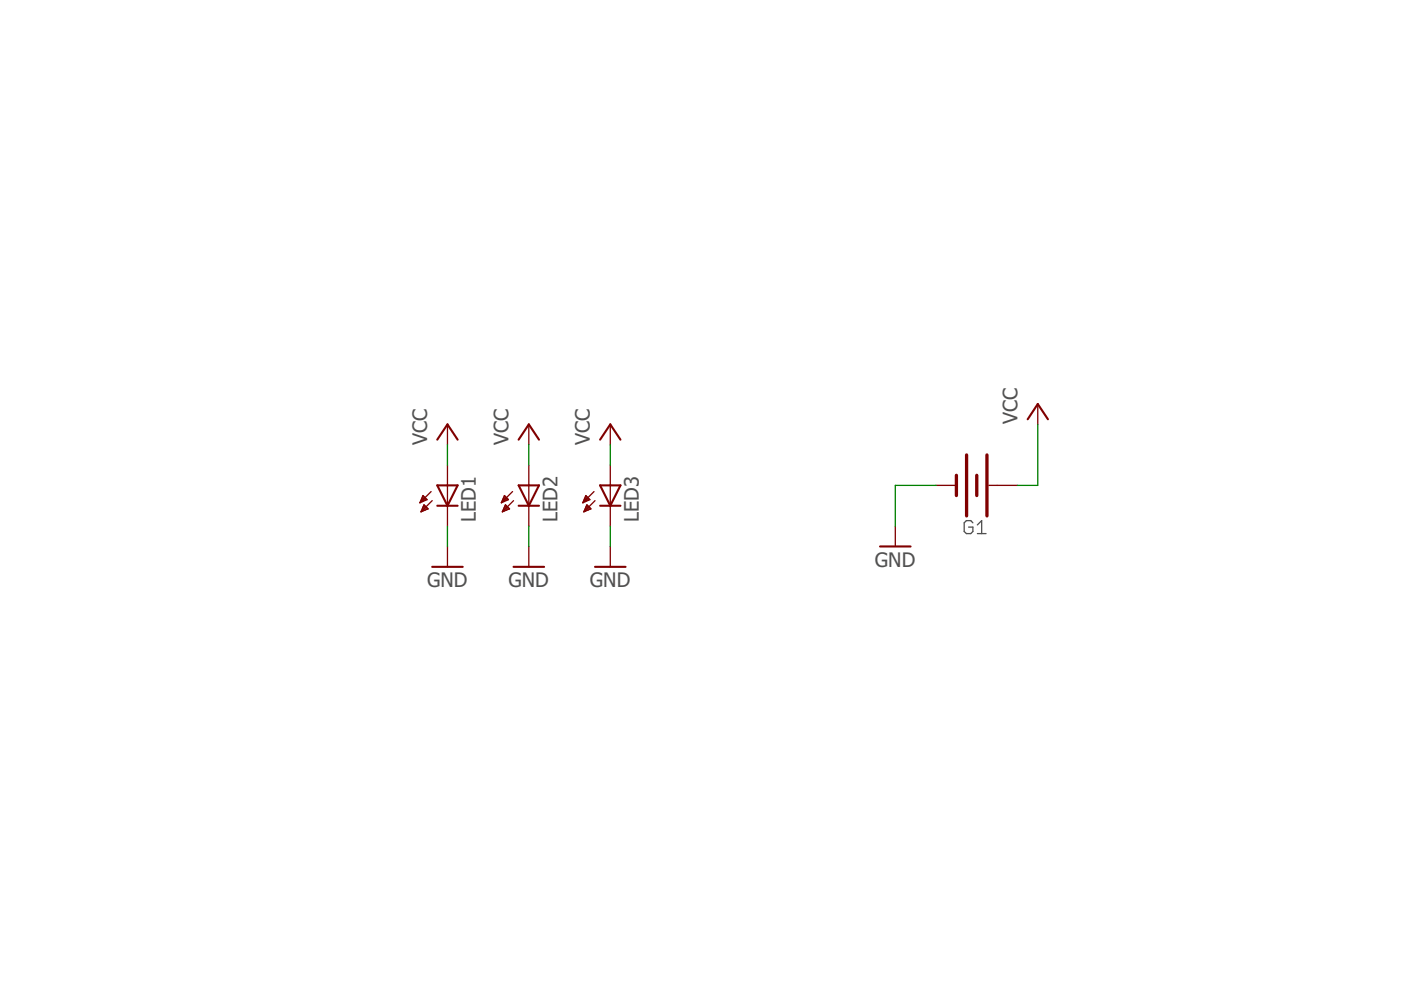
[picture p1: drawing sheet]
<?xml version="1.0" encoding="utf-8"?>
<!DOCTYPE eagle SYSTEM "eagle.dtd">
<!--
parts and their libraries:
SparkFun-Batteries: Licensing: Creative Commons ShareAlike 4.0 International - https://creativecommons.org/licenses/by-sa/4.0
-->
<eagle version="7.7.0">
<drawing>
<settings>
<setting alwaysvectorfont="no"/>
<setting verticaltext="up"/>
</settings>
<grid distance="0.1" unitdist="inch" unit="inch" style="lines" multiple="1" display="no" altdistance="0.01" altunitdist="inch" altunit="inch"/>
<schematic xreflabel="%F%N/%S.%C%R" xrefpart="/%S.%C%R">
<libraries>
<library name="led">
<symbols>
<symbol name="LED">
<wire x1="1.27" y1="0" x2="0" y2="-2.54" width="0.254" layer="94"/>
<wire x1="0" y1="-2.54" x2="-1.27" y2="0" width="0.254" layer="94"/>
<wire x1="1.27" y1="-2.54" x2="0" y2="-2.54" width="0.254" layer="94"/>
<wire x1="0" y1="-2.54" x2="-1.27" y2="-2.54" width="0.254" layer="94"/>
<wire x1="1.27" y1="0" x2="0" y2="0" width="0.254" layer="94"/>
<wire x1="0" y1="0" x2="-1.27" y2="0" width="0.254" layer="94"/>
<wire x1="0" y1="0" x2="0" y2="-2.54" width="0.1524" layer="94"/>
<wire x1="-2.032" y1="-0.762" x2="-3.429" y2="-2.159" width="0.1524" layer="94"/>
<wire x1="-1.905" y1="-1.905" x2="-3.302" y2="-3.302" width="0.1524" layer="94"/>
<text x="3.556" y="-4.572" size="1.778" layer="95" rot="R90">&gt;NAME</text>
<text x="5.715" y="-4.572" size="1.778" layer="96" rot="R90">&gt;VALUE</text>
<pin name="C" x="0" y="-5.08" visible="off" length="short" direction="pas" rot="R90"/>
<pin name="A" x="0" y="2.54" visible="off" length="short" direction="pas" rot="R270"/>
<polygon width="0.1524" layer="94">
<vertex x="-3.429" y="-2.159"/>
<vertex x="-3.048" y="-1.27"/>
<vertex x="-2.54" y="-1.778"/>
</polygon>
<polygon width="0.1524" layer="94">
<vertex x="-3.302" y="-3.302"/>
<vertex x="-2.921" y="-2.413"/>
<vertex x="-2.413" y="-2.921"/>
</polygon>
</symbol>
</symbols>
<devicesets>
<deviceset name="LED" prefix="LED" uservalue="yes">
<gates>
<gate name="G$1" symbol="LED" x="0" y="0"/>
</gates>
<devices>
<device name="SMT1206" package="1206">
<connects>
<connect gate="G$1" pin="A" pad="A"/>
<connect gate="G$1" pin="C" pad="C"/>
</connects>
<technologies>
<technology name=""/>
</technologies>
</device>
<device name="LD260" package="LD260">
<connects>
<connect gate="G$1" pin="A" pad="A"/>
<connect gate="G$1" pin="C" pad="K"/>
</connects>
<technologies>
<technology name=""/>
</technologies>
</device>
<device name="SQR2X5" package="LED2X5">
<connects>
<connect gate="G$1" pin="A" pad="A"/>
<connect gate="G$1" pin="C" pad="K"/>
</connects>
<technologies>
<technology name=""/>
</technologies>
</device>
<device name="3MM" package="LED3MM">
<connects>
<connect gate="G$1" pin="A" pad="A"/>
<connect gate="G$1" pin="C" pad="K"/>
</connects>
<technologies>
<technology name=""/>
</technologies>
</device>
<device name="5MM" package="LED5MM">
<connects>
<connect gate="G$1" pin="A" pad="A"/>
<connect gate="G$1" pin="C" pad="K"/>
</connects>
<technologies>
<technology name=""/>
</technologies>
</device>
<device name="LSU260" package="LSU260">
<connects>
<connect gate="G$1" pin="A" pad="A"/>
<connect gate="G$1" pin="C" pad="K"/>
</connects>
<technologies>
<technology name=""/>
</technologies>
</device>
<device name="LZR181" package="LZR181">
<connects>
<connect gate="G$1" pin="A" pad="A"/>
<connect gate="G$1" pin="C" pad="K"/>
</connects>
<technologies>
<technology name=""/>
</technologies>
</device>
<device name="B152" package="Q62902-B152">
<connects>
<connect gate="G$1" pin="A" pad="A"/>
<connect gate="G$1" pin="C" pad="K"/>
</connects>
<technologies>
<technology name=""/>
</technologies>
</device>
<device name="B153" package="Q62902-B153">
<connects>
<connect gate="G$1" pin="A" pad="A"/>
<connect gate="G$1" pin="C" pad="K"/>
</connects>
<technologies>
<technology name=""/>
</technologies>
</device>
<device name="B155" package="Q62902-B155">
<connects>
<connect gate="G$1" pin="A" pad="A"/>
<connect gate="G$1" pin="C" pad="K"/>
</connects>
<technologies>
<technology name=""/>
</technologies>
</device>
<device name="B156" package="Q62902-B156">
<connects>
<connect gate="G$1" pin="A" pad="A"/>
<connect gate="G$1" pin="C" pad="K"/>
</connects>
<technologies>
<technology name=""/>
</technologies>
</device>
<device name="SFH480" package="SFH480">
<connects>
<connect gate="G$1" pin="A" pad="A"/>
<connect gate="G$1" pin="C" pad="K"/>
</connects>
<technologies>
<technology name=""/>
</technologies>
</device>
<device name="SFH482" package="SFH482">
<connects>
<connect gate="G$1" pin="A" pad="A"/>
<connect gate="G$1" pin="C" pad="K"/>
</connects>
<technologies>
<technology name=""/>
</technologies>
</device>
<device name="SQR5.7X3.2" package="U57X32">
<connects>
<connect gate="G$1" pin="A" pad="A"/>
<connect gate="G$1" pin="C" pad="K"/>
</connects>
<technologies>
<technology name=""/>
</technologies>
</device>
<device name="IRL80A" package="IRL80A">
<connects>
<connect gate="G$1" pin="A" pad="A"/>
<connect gate="G$1" pin="C" pad="K"/>
</connects>
<technologies>
<technology name=""/>
</technologies>
</device>
<device name="P-LCC-2" package="P-LCC-2">
<connects>
<connect gate="G$1" pin="A" pad="A"/>
<connect gate="G$1" pin="C" pad="C"/>
</connects>
<technologies>
<technology name=""/>
</technologies>
</device>
<device name="MINI-TOP" package="OSRAM-MINI-TOP-LED">
<connects>
<connect gate="G$1" pin="A" pad="A"/>
<connect gate="G$1" pin="C" pad="C"/>
</connects>
<technologies>
<technology name=""/>
</technologies>
</device>
<device name="SIDELED" package="OSRAM-SIDELED">
<connects>
<connect gate="G$1" pin="A" pad="A"/>
<connect gate="G$1" pin="C" pad="C"/>
</connects>
<technologies>
<technology name=""/>
</technologies>
</device>
<device name="SMART-LED" package="SMART-LED">
<connects>
<connect gate="G$1" pin="A" pad="A"/>
<connect gate="G$1" pin="C" pad="B"/>
</connects>
<technologies>
<technology name=""/>
</technologies>
</device>
<device name="P-LCC-2-BACK" package="P-LCC-2-TOPLED-RG">
<connects>
<connect gate="G$1" pin="A" pad="A"/>
<connect gate="G$1" pin="C" pad="C"/>
</connects>
<technologies>
<technology name=""/>
</technologies>
</device>
<device name="MICRO-SIDELED" package="MICRO-SIDELED">
<connects>
<connect gate="G$1" pin="A" pad="A"/>
<connect gate="G$1" pin="C" pad="C"/>
</connects>
<technologies>
<technology name=""/>
</technologies>
</device>
<device name="P-LCC-4" package="P-LCC-4">
<connects>
<connect gate="G$1" pin="A" pad="A"/>
<connect gate="G$1" pin="C" pad="C@4"/>
</connects>
<technologies>
<technology name=""/>
</technologies>
</device>
<device name="CHIP-LED0603" package="CHIP-LED0603">
<connects>
<connect gate="G$1" pin="A" pad="A"/>
<connect gate="G$1" pin="C" pad="C"/>
</connects>
<technologies>
<technology name=""/>
</technologies>
</device>
<device name="CHIP-LED0805" package="CHIP-LED0805">
<connects>
<connect gate="G$1" pin="A" pad="A"/>
<connect gate="G$1" pin="C" pad="C"/>
</connects>
<technologies>
<technology name=""/>
</technologies>
</device>
<device name="TOPLED-SANTANA" package="MINI-TOPLED-SANTANA">
<connects>
<connect gate="G$1" pin="A" pad="A"/>
<connect gate="G$1" pin="C" pad="C"/>
</connects>
<technologies>
<technology name=""/>
</technologies>
</device>
<device name="CHIPLED_0805" package="CHIPLED_0805">
<connects>
<connect gate="G$1" pin="A" pad="A"/>
<connect gate="G$1" pin="C" pad="C"/>
</connects>
<technologies>
<technology name=""/>
</technologies>
</device>
<device name="CHIPLED_1206" package="CHIPLED_1206">
<connects>
<connect gate="G$1" pin="A" pad="A"/>
<connect gate="G$1" pin="C" pad="C"/>
</connects>
<technologies>
<technology name=""/>
</technologies>
</device>
<device name="CHIPLED_0603" package="CHIPLED_0603">
<connects>
<connect gate="G$1" pin="A" pad="A"/>
<connect gate="G$1" pin="C" pad="C"/>
</connects>
<technologies>
<technology name=""/>
</technologies>
</device>
<device name="CHIPLED-0603-TTW" package="CHIPLED-0603-TTW">
<connects>
<connect gate="G$1" pin="A" pad="A@1"/>
<connect gate="G$1" pin="C" pad="C@1"/>
</connects>
<technologies>
<technology name=""/>
</technologies>
</device>
<device name="" package="SMARTLED-TTW">
<connects>
<connect gate="G$1" pin="A" pad="A@1"/>
<connect gate="G$1" pin="C" pad="C@1"/>
</connects>
<technologies>
<technology name=""/>
</technologies>
</device>
<device name="-LUMILED+" package="LUMILED+">
<connects>
<connect gate="G$1" pin="A" pad="2+"/>
<connect gate="G$1" pin="C" pad="4-"/>
</connects>
<technologies>
<technology name=""/>
</technologies>
</device>
<device name="-LUMILED" package="LUMILED">
<connects>
<connect gate="G$1" pin="A" pad="2+"/>
<connect gate="G$1" pin="C" pad="4-"/>
</connects>
<technologies>
<technology name=""/>
</technologies>
</device>
<device name="10MM" package="LED10MM">
<connects>
<connect gate="G$1" pin="A" pad="A"/>
<connect gate="G$1" pin="C" pad="K"/>
</connects>
<technologies>
<technology name=""/>
</technologies>
</device>
<device name="KA-3528ASYC" package="KA-3528ASYC">
<connects>
<connect gate="G$1" pin="A" pad="A"/>
<connect gate="G$1" pin="C" pad="C"/>
</connects>
<technologies>
<technology name=""/>
</technologies>
</device>
<device name="SML0805" package="SML0805">
<connects>
<connect gate="G$1" pin="A" pad="A"/>
<connect gate="G$1" pin="C" pad="C"/>
</connects>
<technologies>
<technology name=""/>
</technologies>
</device>
<device name="SML1206" package="SML1206">
<connects>
<connect gate="G$1" pin="A" pad="A"/>
<connect gate="G$1" pin="C" pad="C"/>
</connects>
<technologies>
<technology name=""/>
</technologies>
</device>
<device name="SML0603" package="SML0603">
<connects>
<connect gate="G$1" pin="A" pad="A"/>
<connect gate="G$1" pin="C" pad="C"/>
</connects>
<technologies>
<technology name=""/>
</technologies>
</device>
</devices>
</deviceset>
</devicesets>
</library>
<library name="supply1">
<symbols>
<symbol name="GND">
<wire x1="-1.905" y1="0" x2="1.905" y2="0" width="0.254" layer="94"/>
<text x="-2.54" y="-2.54" size="1.778" layer="96">&gt;VALUE</text>
<pin name="GND" x="0" y="2.54" visible="off" length="short" direction="sup" rot="R270"/>
</symbol>
<symbol name="VCC">
<wire x1="1.27" y1="-1.905" x2="0" y2="0" width="0.254" layer="94"/>
<wire x1="0" y1="0" x2="-1.27" y2="-1.905" width="0.254" layer="94"/>
<text x="-2.54" y="-2.54" size="1.778" layer="96" rot="R90">&gt;VALUE</text>
<pin name="VCC" x="0" y="-2.54" visible="off" length="short" direction="sup" rot="R90"/>
</symbol>
</symbols>
<devicesets>
<deviceset name="GND" prefix="GND">
<gates>
<gate name="1" symbol="GND" x="0" y="0"/>
</gates>
<devices>
<device name="">
<technologies>
<technology name=""/>
</technologies>
</device>
</devices>
</deviceset>
<deviceset name="VCC" prefix="P+">
<gates>
<gate name="VCC" symbol="VCC" x="0" y="0"/>
</gates>
<devices>
<device name="">
<technologies>
<technology name=""/>
</technologies>
</device>
</devices>
</deviceset>
</devicesets>
</library>
<library name="SparkFun-Batteries">
<symbols>
<symbol name="BATTERY">
<wire x1="-1.27" y1="3.81" x2="-1.27" y2="-3.81" width="0.4064" layer="94"/>
<wire x1="0" y1="1.27" x2="0" y2="-1.27" width="0.4064" layer="94"/>
<wire x1="1.27" y1="3.81" x2="1.27" y2="-3.81" width="0.4064" layer="94"/>
<wire x1="2.54" y1="1.27" x2="2.54" y2="-1.27" width="0.4064" layer="94"/>
<wire x1="-2.54" y1="0" x2="-1.524" y2="0" width="0.1524" layer="94"/>
<text x="0" y="4.318" size="1.778" layer="95" font="vector" align="bottom-center">&gt;NAME</text>
<text x="0" y="-4.318" size="1.778" layer="96" font="vector" align="top-center">&gt;VALUE</text>
<pin name="-" x="5.08" y="0" visible="off" length="short" direction="pwr" rot="R180"/>
<pin name="+" x="-5.08" y="0" visible="off" length="short" direction="pwr"/>
</symbol>
</symbols>
<devicesets>
<deviceset name="BATTERY" prefix="BT" uservalue="yes">
<gates>
<gate name="G$1" symbol="BATTERY" x="0" y="0"/>
</gates>
<devices>
<device name="-AAA" package="BATTERY-AAA">
<connects>
<connect gate="G$1" pin="+" pad="PWR@1"/>
<connect gate="G$1" pin="-" pad="GND@1"/>
</connects>
<technologies>
<technology name="">
<attribute name="PROD_ID" value="BATT-08571"/>
<attribute name="SF_SKU" value="PRT-12718"/>
</technology>
</technologies>
</device>
<device name="-AA" package="BATTERY-AA">
<connects>
<connect gate="G$1" pin="+" pad="PWR@1"/>
<connect gate="G$1" pin="-" pad="GND@1"/>
</connects>
<technologies>
<technology name="">
<attribute name="PROD_ID" value="BATT-08316"/>
<attribute name="SF_SKU" value="PRT-07949"/>
</technology>
</technologies>
</device>
<device name="-12MM_PTH" package="BATTCON_12MM_PTH">
<connects>
<connect gate="G$1" pin="+" pad="VCC@1"/>
<connect gate="G$1" pin="-" pad="GND"/>
</connects>
<technologies>
<technology name="">
<attribute name="PROD_ID" value="BATT-08315"/>
<attribute name="SF_SKU" value="PRT-07948"/>
</technology>
</technologies>
</device>
<device name="-20MM_SMD" package="BATTCON_20MM">
<connects>
<connect gate="G$1" pin="+" pad="1"/>
<connect gate="G$1" pin="-" pad="2"/>
</connects>
<technologies>
<technology name="">
<attribute name="PROD_ID" value="BATT-11519"/>
</technology>
</technologies>
</device>
<device name="-20MM_PTH" package="BATTCOM_20MM_PTH">
<connects>
<connect gate="G$1" pin="+" pad="1"/>
<connect gate="G$1" pin="-" pad="2"/>
</connects>
<technologies>
<technology name="">
<attribute name="PROD_ID" value="BATT-09031"/>
<attribute name="SF_SKU" value="PRT-00783"/>
</technology>
</technologies>
</device>
<device name="-24.5MM_PTH" package="BATTCON_24.5MM_PTH">
<connects>
<connect gate="G$1" pin="+" pad="3"/>
<connect gate="G$1" pin="-" pad="2"/>
</connects>
<technologies>
<technology name="">
<attribute name="SF_SKU" value="PRT-08863"/>
</technology>
</technologies>
</device>
<device name="-12MM_SMD" package="BATTCON_12MM">
<connects>
<connect gate="G$1" pin="+" pad="PWR@1"/>
<connect gate="G$1" pin="-" pad="GND"/>
</connects>
<technologies>
<technology name="">
<attribute name="PROD_ID" value="BATT-08044"/>
<attribute name="SF_SKU" value="PRT-10592"/>
</technology>
</technologies>
</device>
<device name="-20MM_SMD_4LEGS" package="BATTCON_20MM_4LEGS">
<connects>
<connect gate="G$1" pin="+" pad="POSITIVE@1 POSITIVE@2 POSITIVE@3 POSITIVE@4"/>
<connect gate="G$1" pin="-" pad="NEGATIVE"/>
</connects>
<technologies>
<technology name="">
<attribute name="PROD_ID" value="BATT-10373"/>
<attribute name="SF_SKU" value="PRT-11892"/>
</technology>
</technologies>
</device>
<device name="-AA_KIT" package="BATTERY-AA-KIT">
<connects>
<connect gate="G$1" pin="+" pad="PWR@1"/>
<connect gate="G$1" pin="-" pad="GND@1"/>
</connects>
<technologies>
<technology name="">
<attribute name="PROD_ID" value="BATT-08316"/>
<attribute name="SF_SKU" value="PRT-07949"/>
</technology>
</technologies>
</device>
<device name="-9V" package="BATTCON_9V">
<connects>
<connect gate="G$1" pin="+" pad="+"/>
<connect gate="G$1" pin="-" pad="-"/>
</connects>
<technologies>
<technology name="">
<attribute name="PROD_ID" value="BATT-10855"/>
</technology>
</technologies>
</device>
<device name="-20MM_SMD_4LEGS_OVERPASTE" package="BATTCON_20MM_4LEGS_OVERPASTE">
<connects>
<connect gate="G$1" pin="+" pad="1"/>
<connect gate="G$1" pin="-" pad="2"/>
</connects>
<technologies>
<technology name="">
<attribute name="PROD_ID" value="PRT-11892 "/>
<attribute name="SF_SKU" value="BATT-10373"/>
</technology>
</technologies>
</device>
<device name="-AAA_KIT" package="BATTERY-AAA-KIT">
<connects>
<connect gate="G$1" pin="+" pad="PWR@1"/>
<connect gate="G$1" pin="-" pad="GND@1"/>
</connects>
<technologies>
<technology name="">
<attribute name="PROD_ID" value="BATT-08571"/>
<attribute name="SF_SKU" value="PRT-12718"/>
</technology>
</technologies>
</device>
<device name="-18650" package="BATTERY_18650-HOLDER">
<connects>
<connect gate="G$1" pin="+" pad="PWR@1"/>
<connect gate="G$1" pin="-" pad="GND@1"/>
</connects>
<technologies>
<technology name="">
<attribute name="PROD_ID" value="BATT-12327"/>
<attribute name="SF_SKU" value="PRT-13113"/>
</technology>
</technologies>
</device>
</devices>
</deviceset>
</devicesets>
</library>
</libraries>
<attributes>
</attributes>
<variantdefs>
</variantdefs>
<classes>
<class number="0" name="default" width="0" drill="0">
</class>
</classes>
<parts>
<part name="LED1" library="led" deviceset="LED" device="5MM"/>
<part name="LED2" library="led" deviceset="LED" device="5MM"/>
<part name="LED3" library="led" deviceset="LED" device="5MM"/>
<part name="GND1" library="supply1" deviceset="GND" device=""/>
<part name="GND2" library="supply1" deviceset="GND" device=""/>
<part name="GND3" library="supply1" deviceset="GND" device=""/>
<part name="P+1" library="supply1" deviceset="VCC" device=""/>
<part name="P+2" library="supply1" deviceset="VCC" device=""/>
<part name="P+3" library="supply1" deviceset="VCC" device=""/>
<part name="G1" library="SparkFun-Batteries" deviceset="BATTERY" device="-20MM_PTH"/>
<part name="P+4" library="supply1" deviceset="VCC" device=""/>
<part name="GND4" library="supply1" deviceset="GND" device=""/>
</parts>
<sheets>
<sheet>
<plain>
</plain>
<instances>
<instance part="LED1" gate="G$1" x="12.7" y="27.94"/>
<instance part="LED2" gate="G$1" x="22.86" y="27.94"/>
<instance part="LED3" gate="G$1" x="33.02" y="27.94"/>
<instance part="GND1" gate="1" x="12.7" y="17.78"/>
<instance part="GND2" gate="1" x="22.86" y="17.78"/>
<instance part="GND3" gate="1" x="33.02" y="17.78"/>
<instance part="P+1" gate="VCC" x="12.7" y="35.56"/>
<instance part="P+2" gate="VCC" x="22.86" y="35.56"/>
<instance part="P+3" gate="VCC" x="33.02" y="35.56"/>
<instance part="G1" gate="G$1" x="78.74" y="27.94" rot="R180"/>
<instance part="P+4" gate="VCC" x="86.36" y="38.1"/>
<instance part="GND4" gate="1" x="68.58" y="20.32"/>
</instances>
<busses>
</busses>
<nets>
<net name="VCC" class="0">
<segment>
<pinref part="P+1" gate="VCC" pin="VCC"/>
<pinref part="LED1" gate="G$1" pin="A"/>
<wire x1="12.7" y1="33.02" x2="12.7" y2="30.48" width="0.1524" layer="91"/>
</segment>
<segment>
<pinref part="P+2" gate="VCC" pin="VCC"/>
<pinref part="LED2" gate="G$1" pin="A"/>
<wire x1="22.86" y1="33.02" x2="22.86" y2="30.48" width="0.1524" layer="91"/>
</segment>
<segment>
<pinref part="P+3" gate="VCC" pin="VCC"/>
<pinref part="LED3" gate="G$1" pin="A"/>
<wire x1="33.02" y1="33.02" x2="33.02" y2="30.48" width="0.1524" layer="91"/>
</segment>
<segment>
<pinref part="G1" gate="G$1" pin="+"/>
<pinref part="P+4" gate="VCC" pin="VCC"/>
<wire x1="83.82" y1="27.94" x2="86.36" y2="27.94" width="0.1524" layer="91"/>
<wire x1="86.36" y1="27.94" x2="86.36" y2="35.56" width="0.1524" layer="91"/>
</segment>
</net>
<net name="GND" class="0">
<segment>
<pinref part="GND3" gate="1" pin="GND"/>
<pinref part="LED3" gate="G$1" pin="C"/>
<wire x1="33.02" y1="20.32" x2="33.02" y2="22.86" width="0.1524" layer="91"/>
</segment>
<segment>
<pinref part="GND2" gate="1" pin="GND"/>
<pinref part="LED2" gate="G$1" pin="C"/>
<wire x1="22.86" y1="20.32" x2="22.86" y2="22.86" width="0.1524" layer="91"/>
</segment>
<segment>
<pinref part="GND1" gate="1" pin="GND"/>
<pinref part="LED1" gate="G$1" pin="C"/>
<wire x1="12.7" y1="20.32" x2="12.7" y2="22.86" width="0.1524" layer="91"/>
</segment>
<segment>
<pinref part="GND4" gate="1" pin="GND"/>
<pinref part="G1" gate="G$1" pin="-"/>
<wire x1="68.58" y1="22.86" x2="68.58" y2="27.94" width="0.1524" layer="91"/>
<wire x1="68.58" y1="27.94" x2="73.66" y2="27.94" width="0.1524" layer="91"/>
</segment>
</net>
</nets>
</sheet>
</sheets>
</schematic>
</drawing>
</eagle>
